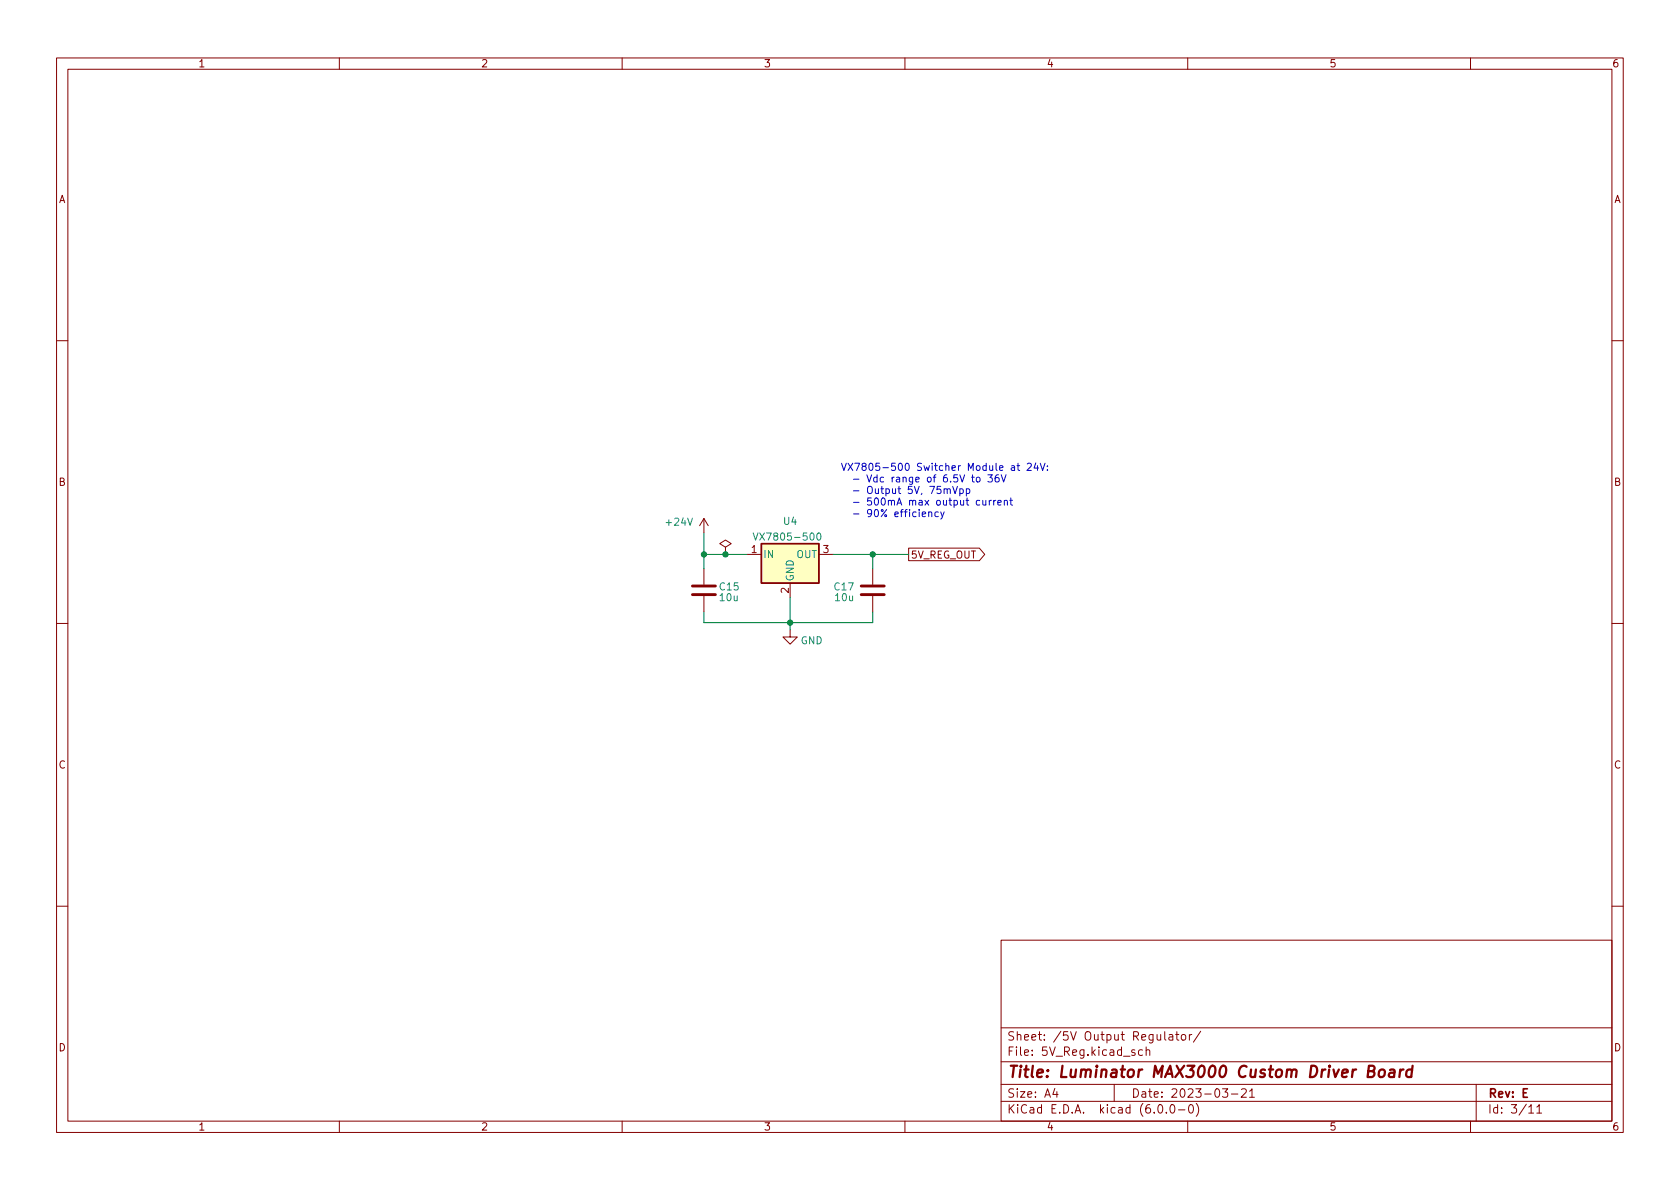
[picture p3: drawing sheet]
<svg xmlns="http://www.w3.org/2000/svg" width="297mm" height="210mm" viewBox="0 0 297 210" stroke-linecap="round" stroke-linejoin="round" font-family="sans-serif">
<g fill="none" stroke="#840000" stroke-width=".18">
<path d="M10 10.2h277v190.1h-277zM12 12.2h273v186.1h-273zM60 10.2v2M110 10.2v2M160 10.2v2M210 10.2v2M260 10.2v2M10 60.2h2M285 60.2h2M124.5 91.7v2.5M124.5 91.7l-.8 1.3M124.5 91.7l.7 1.3"/>
<path d="M128.3 96.8l1-.7-1-.6-1 .6 1 .7v1.2M128.3 98h.1M132.1 98h2.5M144.8 98h2.5M160.7 96.9h12.5l.9 1.1-.9 1.1h-12.5zM10 110.2h2M124.5 100.6v2.8M124.5 105.4v2.8M139.7 111.4v1.2h1.3l-1.3 1.3-1.3-1.3h1.3M139.7 103.1v2.6M154.3 100.6v2.8M154.3 105.4v2.8"/>
<path d="M285 110.2h2M10 160.2h2M177 166.3h108v32h-108zM285 160.2h2M60 198.3v2M110 198.3v2M160 198.3v2M177 194.8h108M177 191.8h108M177 187.8h108M177 181.8h108M186.5 192.5l-.4 1h1"/>
<path d="M186.9 193v1M197 191.8v3M200.6 185.7l-.3-.1-.2 .2v.3l.5 .1v.4h-.5M202 185.7l-.4-.1-.3 .3v.4l.1 .3h.6M202.6 185.8l.3-.2 .3 .1 .1 .9M202.6 185.1v1.5M204.9 195.4l.2-.1a.81 .81 0 0 1 .6 .7 .81 .81 0 0 1-.3 .8h-.2a.81 .81 0 0 1-.6-.6 .81 .81 0 0 1 .3-.8zM205.9 182.4v1.3l.2 .2M206.2 196.7v.1M206.7 183h.6l.1 .9M207.1 195.4l.1-.1a.81 .81 0 0 1 .6 .7 .81 .81 0 0 1-.3 .8h-.1a.81 .81 0 0 1-.6-.6 .81 .81 0 0 1 .3-.8zM207.4 183.3l-.5 .1a.29 .29 0 0 0-.3 .2 .29 .29 0 0 0 .3 .3h.5"/>
<path d="M207.9 182.9h.5M208.1 182.4v1.3l.3 .2M208.4 196.3h1.1M208.9 183.1l.2-.2 .5 .2v.5l-.1 .3h-.4l-.2-.1zM210 198.3v2M210.3 182.9v1M210.4 195.4l.1-.1a.81 .81 0 0 1 .6 .7 .81 .81 0 0 1-.3 .8h-.2a.81 .81 0 0 1-.5-.6 .81 .81 0 0 1 .3-.8zM210.7 182.9l-.3 .1-.1 .2M211.5 195.1a1.72 1.72 0 0 1 0 2.3M212.3 182.4l-1.3 1.9M216.1 192.5h1l-.5 .6 .4 .1v.7l-.2 .1h-.4l-.3-.1M217.7 193.5h1.2"/>
<path d="M219.5 192.7l.6-.2 .2 .2 .1 .3-1 1h1M220.9 193l.5-.5v1.5M220.9 194h.9M260 198.3v2M261 191.8v6.5M270.3 195.8l.4-.5v1.5M270.3 196.8h.9M271.7 195.8l.5-.5v1.5M271.7 196.8h.9"/>
</g>
<path d="M241.9 189.4l.9-.1a.46 .46 0 0 0 .3-.4 .46 .46 0 0 0-.4-.4h-.7l-.2 2h.8a.53 .53 0 0 0 .4-.5 .53 .53 0 0 0-.4-.6M243.9 189.3a.52 .52 0 0 1 .6-.2 .52 .52 0 0 1 .4 .4l-.1 .6a.55 .55 0 0 1-.5 .4 .55 .55 0 0 1-.5-.4zM245.8 189.2l.2-.1 .5 .1v1.3M246.6 189.6l-.7 .1a.4 .4 0 0 0-.3 .3 .4 .4 0 0 0 .2 .5l.7-.1M247.6 189.1l-.2 1.4M248.2 189.1l-.4 .1-.3 .3M249.7 189.2a.66 .66 0 0 0-1 .3l-.1 .6 .2 .3 .1 .1 .6-.1M249.8 188.5l-.3 2" fill="none" stroke="#840000" stroke-width=".4"/>
<path d="M122.4 105.2h4.1M122.4 103.6h4.1M152.3 105.2h4M152.3 103.6h4" fill="none" stroke="#840000" stroke-width=".51"/>
<path d="M134.6 96.1h10.2v7h-10.2z" fill="#ffffc2" stroke="#ffffc2" stroke-width=".18"/>
<path d="M134.6 96.1h10.2v7h-10.2z" fill="none" stroke="#840000" stroke-width=".25"/>
<path d="M133.2 94.2l.4 1.3 .4-1.3M144.5 94.4l.2-.2a.68 .68 0 0 1 .5 .7 .68 .68 0 0 1-.5 .6l-.2-.1-.1-.4z" fill="none" stroke="#008484" stroke-width=".18"/>
<g fill="none" stroke="#0000c2" stroke-width=".18">
<path d="M163.1 90.9l.6-.1-.1-.2-.4-.1-.1 .2v.6h.5M164.2 90.6l.2-.1 .3 .1 .1 .8M164.2 90.5v.9M165.9 90.6l-.4-.1-.2 .3 .1 .5h.5M166.3 90.5l.3 .9M166.9 86.6l.2-.2 .3 .1 .1 .8M166.9 90.5l-.4 1.2-.2 .1M166.9 86.4v.9M167.5 86.6l.2-.2 .3 .1v.8M168.4 86l.5 1.3 .4-1.3M169.7 86.5l.4-.1 .2 .3-.1 .5h-.5M169.7 86.4v1.3"/>
<path d="M170.9 86.5l.3-.1 .3 .3-.2 .5h-.4M170.9 86.4v1.3M171.8 84.4h.5M171.9 84v1.1l.4 .1M172.7 84.4h.3l.3 .2v.4l-.3 .2h-.3l-.1-.2zM173.2 88.5h-.3l-.3 .2 .1 .6h.5M173.8 88.5v.8h.3l.2-.1M174.3 88.5v.8M174.7 84h.8l-.5 .4 .4 .2v.5l-.2 .1-.5-.1M174.9 88.5v.8M175.3 88.5l-.4 .2M175.7 88.5v.8"/>
<path d="M176.1 88.5l-.4 .2M176.4 88.9l.6-.1v-.3h-.4l-.2 .2 .1 .6h.5M176.5 84h-.3a.86 .86 0 0 0 0 1.2l.4-.1 .1-.4-.3-.3h-.2l-.3 .3M177 84l.5 1.2 .4-1.2M177.6 88.6l.2-.1h.3v.8M177.6 88.5v.8M178.5 88.5h.5M178.7 88.1v1l.3 .2M178.8 82.4h.5l.1 .8M179.4 82.6l-.4 .1-.2 .2 .2 .3 .4-.1M179.8 82.3h.5M180 81.9v1.1l.3 .2"/>
<path d="M181.6 82l.5-.1 .3 .4-.8 .9h.8M183.1 81.9l-.3 .9h.8M183.4 82.3v.9M183.9 81.9l.4 1.3 .5-1.3M185.2 83.1v.1M185.2 82.4v.1"/>
</g>
<path d="M124.5 98h7.6M124.5 94.2v6.4M147.3 98h13.4M154.3 98v2.6M124.5 108.2v1.9h29.8v-1.9M139.7 105.7v5.7" fill="none" stroke="#008400" stroke-width=".18"/>
<g fill="#008400" stroke="#008400" stroke-width=".18">
<circle cx="139.7" cy="110.1" r=".46"/>
<circle cx="154.3" cy="98" r=".46"/>
<circle cx="124.5" cy="98" r=".46"/>
<circle cx="128.3" cy="98" r=".46"/>
</g>
<text font-size="2.8" fill="#840000" x="178" y="190.6">Title: Luminator MAX3000 Custom Driver Board</text>
<g font-size="2.1" fill="#840000">
<text x="178" y="184">Sheet: /5V Output Regulator/</text>
<text x="178" y="186.7">File: 5V_Reg.kicad_sch</text>
<text x="178" y="196.9">KiCad E.D.A. kicad (6.0.0-0)</text>
<text x="178" y="194.1">Size: A4</text>
<text x="200" y="194.1">Date: 2023-03-21</text>
<text x="263" y="194.1">Rev: E</text>
<text x="263" y="196.9">Id: 3/11</text>
</g>
<g font-size="1.8" fill="#840000">
<text x="35" y="11.9">1</text>
<text x="85" y="11.9">2</text>
<text x="135" y="11.9">3</text>
<text x="185" y="11.9">4</text>
<text x="235" y="11.9">5</text>
<text x="285" y="11.9">6</text>
<text x="10.3" y="35.9">A</text>
<text x="285.3" y="35.9">A</text>
<text x="10.3" y="85.9">B</text>
<text x="285.3" y="85.9">B</text>
<text x="132.9" y="97.8">1</text>
<text x="145.6" y="97.8">3</text>
<text x="161" y="98.8">5V_REG_OUT</text>
<text x="139.4" y="104.9" transform="rotate(-90 139.4 104.9)">2</text>
<text x="10.3" y="135.9">C</text>
<text x="285.3" y="135.9">C</text>
<text x="10.3" y="185.9">D</text>
<text x="285.3" y="185.9">D</text>
<text x="35" y="199.9">1</text>
<text x="85" y="199.9">2</text>
<text x="135" y="199.9">3</text>
<text x="185" y="199.9">4</text>
<text x="235" y="199.9">5</text>
<text x="285" y="199.9">6</text>
</g>
<g font-size="1.8" fill="#0000c2">
<text x="148.6" y="83.2">VX7805-500 Switcher Module at 24V:</text>
<text x="149.6" y="85.3">- Vdc range of 6.5V to 36V</text>
<text x="149.6" y="87.3">- Output 5V, 75mVpp</text>
<text x="149.6" y="89.4">- 500mA max output current</text>
<text x="149.6" y="91.4">- 90% efficiency</text>
</g>
<g font-size="1.8" fill="#008484">
<text x="117.9" y="93">+24V</text>
<text x="134.5" y="95.6">VX7805-500</text>
<text x="138.6" y="92.8">U4</text>
<text x="134.9" y="98.7">IN</text>
<text x="140.8" y="98.7">OUT</text>
<text x="127.3" y="104.4">C15</text>
<text x="127.3" y="106.3">10u</text>
<text x="140.3" y="102.9" transform="rotate(-90 140.3 102.9)">GND</text>
<text x="147.6" y="104.4">C17</text>
<text x="147.7" y="106.3">10u</text>
<text x="141.5" y="113.9">GND</text>
</g>
</svg>
